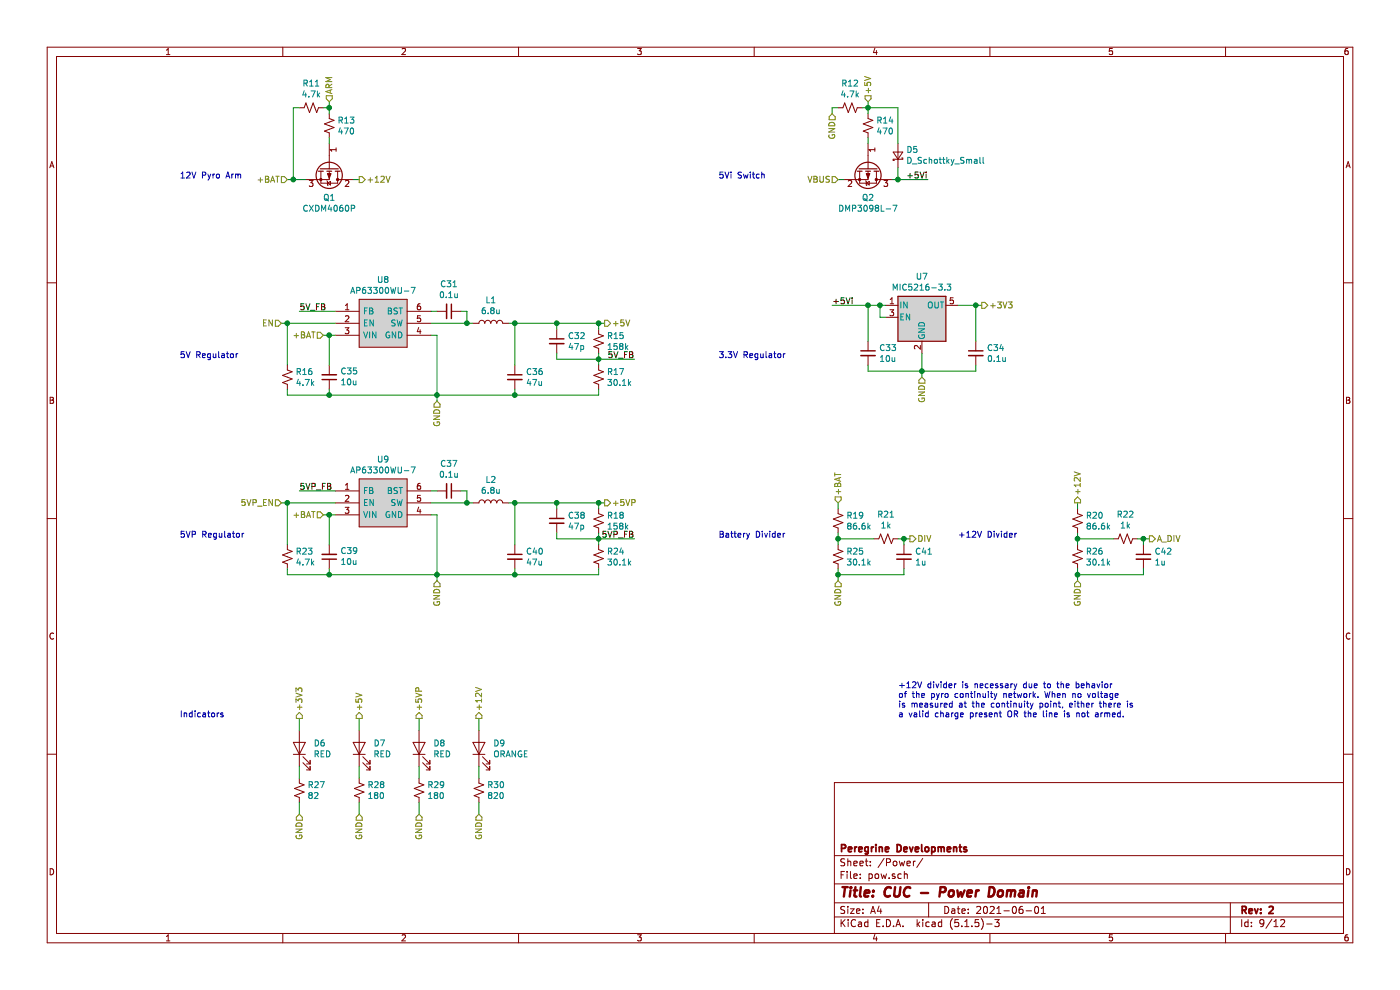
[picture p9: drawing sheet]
EESchema Schematic File Version 4
EELAYER 30 0
EELAYER END
$Descr A4 11693 8268
encoding utf-8
Sheet 9 12
Title "CUC - Power Domain"
Date "2021-06-01"
Rev "2"
Comp "Peregrine Developments"
Comment1 ""
Comment2 ""
Comment3 ""
Comment4 ""
$EndDescr
Text HLabel 2400 1500 0    50   Input ~ 0
+BAT
Text HLabel 2750 850  1    50   Input ~ 0
ARM
Text HLabel 7000 1500 0    50   Input ~ 0
VBUS
Text HLabel 3000 1500 2    50   Output ~ 0
+12V
Text HLabel 5050 2700 2    50   Output ~ 0
+5V
Text HLabel 5050 4200 2    50   Output ~ 0
+5VP
Text HLabel 8200 2550 2    50   Output ~ 0
+3V3
Text HLabel 2350 4200 0    50   Input ~ 0
5VP_EN
Wire Wire Line
	2400 1500 2450 1500
Wire Wire Line
	2950 1500 3000 1500
$Comp
L SamacSys_Parts:AP63300WU-7 U8
U 1 1
P 3000 2700
F 0 "U8" H 3200 3065 50  0000 C CNN
F 1 "AP63300WU-7" H 3200 2974 50  0000 C CNN
F 2 "SamacSys_Parts:SOT95P280X90-6N" H 3450 2900 50  0001 L CNN
F 3 "https://www.diodes.com/assets/Datasheets/AP63300-AP63301.pdf" H 3450 2800 50  0001 L CNN
F 4 "DCDC CONV HV BUCK TSOT26" H 3450 2700 50  0001 L CNN "Description"
F 5 "0.9" H 3450 2600 50  0001 L CNN "Height"
F 6 "621-AP63300WU-7" H 3450 2500 50  0001 L CNN "Mouser Part Number"
F 7 "https://www.mouser.com/Search/Refine.aspx?Keyword=621-AP63300WU-7" H 3450 2400 50  0001 L CNN "Mouser Price/Stock"
F 8 "Diodes Inc." H 3850 2200 50  0001 L CNN "Manufacturer_Name"
F 9 "AP63300WU-7" H 3850 2100 50  0001 L CNN "Manufacturer_Part_Number"
	1    3000 2700
	1    0    0    -1  
$EndComp
Text HLabel 2700 2800 0    50   Input ~ 0
+BAT
Wire Wire Line
	2700 2800 2750 2800
Text Label 2500 2600 0    50   ~ 0
5V_FB
Wire Wire Line
	2800 2600 2500 2600
$Comp
L Device:L L1
U 1 1
P 4100 2700
F 0 "L1" V 4290 2700 50  0000 C CNN
F 1 "6.8u" V 4199 2700 50  0000 C CNN
F 2 "Inductor_SMD:L_Bourns_SRP7028A_7.3x6.6mm" H 4100 2700 50  0001 C CNN
F 3 "~" H 4100 2700 50  0001 C CNN
	1    4100 2700
	0    -1   -1   0   
$EndComp
$Comp
L Device:C_Small C31
U 1 1
P 3750 2600
F 0 "C31" V 3521 2600 50  0000 C CNN
F 1 "0.1u" V 3612 2600 50  0000 C CNN
F 2 "Capacitor_SMD:C_0603_1608Metric" H 3750 2600 50  0001 C CNN
F 3 "~" H 3750 2600 50  0001 C CNN
	1    3750 2600
	0    1    1    0   
$EndComp
Wire Wire Line
	3950 2700 3900 2700
Wire Wire Line
	3600 2600 3650 2600
Wire Wire Line
	3900 2600 3900 2700
Connection ~ 3900 2700
Wire Wire Line
	3900 2700 3600 2700
Wire Wire Line
	3900 2600 3850 2600
$Comp
L Device:C_Small C35
U 1 1
P 2750 3150
F 0 "C35" H 2658 3104 50  0000 R CNN
F 1 "10u" H 2658 3195 50  0000 R CNN
F 2 "Capacitor_SMD:C_0603_1608Metric" H 2750 3150 50  0001 C CNN
F 3 "~" H 2750 3150 50  0001 C CNN
	1    2750 3150
	-1   0    0    1   
$EndComp
$Comp
L Device:C_Small C36
U 1 1
P 4300 3150
F 0 "C36" H 4392 3196 50  0000 L CNN
F 1 "47u" H 4392 3105 50  0000 L CNN
F 2 "Capacitor_SMD:C_0805_2012Metric" H 4300 3150 50  0001 C CNN
F 3 "~" H 4300 3150 50  0001 C CNN
	1    4300 3150
	1    0    0    -1  
$EndComp
$Comp
L Device:C_Small C32
U 1 1
P 4650 2850
F 0 "C32" H 4742 2896 50  0000 L CNN
F 1 "47p" H 4742 2805 50  0000 L CNN
F 2 "Capacitor_SMD:C_0603_1608Metric" H 4650 2850 50  0001 C CNN
F 3 "~" H 4650 2850 50  0001 C CNN
	1    4650 2850
	1    0    0    -1  
$EndComp
$Comp
L Device:R_Small_US R15
U 1 1
P 5000 2850
F 0 "R15" H 5068 2896 50  0000 L CNN
F 1 "158k" H 5068 2805 50  0000 L CNN
F 2 "Resistor_SMD:R_0603_1608Metric" H 5000 2850 50  0001 C CNN
F 3 "~" H 5000 2850 50  0001 C CNN
	1    5000 2850
	1    0    0    -1  
$EndComp
$Comp
L Device:R_Small_US R17
U 1 1
P 5000 3150
F 0 "R17" H 5068 3196 50  0000 L CNN
F 1 "30.1k" H 5068 3105 50  0000 L CNN
F 2 "Resistor_SMD:R_0603_1608Metric" H 5000 3150 50  0001 C CNN
F 3 "~" H 5000 3150 50  0001 C CNN
	1    5000 3150
	1    0    0    -1  
$EndComp
Wire Wire Line
	4250 2700 4300 2700
Wire Wire Line
	4300 2700 4300 3050
Wire Wire Line
	4300 2700 4650 2700
Wire Wire Line
	4650 2700 4650 2750
Connection ~ 4300 2700
Wire Wire Line
	4650 2700 5000 2700
Wire Wire Line
	5000 2700 5000 2750
Connection ~ 4650 2700
Wire Wire Line
	4650 2950 4650 3000
Wire Wire Line
	4650 3000 5000 3000
Wire Wire Line
	5000 3000 5000 2950
Wire Wire Line
	5000 3000 5000 3050
Connection ~ 5000 3000
Wire Wire Line
	5000 3250 5000 3300
Wire Wire Line
	5000 3300 4300 3300
Wire Wire Line
	2750 2800 2750 3050
Connection ~ 2750 2800
Wire Wire Line
	2750 2800 2800 2800
Wire Wire Line
	3600 2800 3650 2800
Wire Wire Line
	3650 2800 3650 3300
Connection ~ 3650 3300
Wire Wire Line
	4300 3250 4300 3300
Connection ~ 4300 3300
Wire Wire Line
	4300 3300 3650 3300
Text HLabel 3650 3350 3    50   Input ~ 0
GND
Wire Wire Line
	3650 3300 3650 3350
Text Label 5300 3000 2    50   ~ 0
5V_FB
Wire Wire Line
	5000 3000 5300 3000
Wire Wire Line
	5000 2700 5050 2700
Connection ~ 5000 2700
$Comp
L SamacSys_Parts:AP63300WU-7 U9
U 1 1
P 3000 4200
F 0 "U9" H 3200 4565 50  0000 C CNN
F 1 "AP63300WU-7" H 3200 4474 50  0000 C CNN
F 2 "SamacSys_Parts:SOT95P280X90-6N" H 3450 4400 50  0001 L CNN
F 3 "https://www.diodes.com/assets/Datasheets/AP63300-AP63301.pdf" H 3450 4300 50  0001 L CNN
F 4 "DCDC CONV HV BUCK TSOT26" H 3450 4200 50  0001 L CNN "Description"
F 5 "0.9" H 3450 4100 50  0001 L CNN "Height"
F 6 "621-AP63300WU-7" H 3450 4000 50  0001 L CNN "Mouser Part Number"
F 7 "https://www.mouser.com/Search/Refine.aspx?Keyword=621-AP63300WU-7" H 3450 3900 50  0001 L CNN "Mouser Price/Stock"
F 8 "Diodes Inc." H 3850 3700 50  0001 L CNN "Manufacturer_Name"
F 9 "AP63300WU-7" H 3850 3600 50  0001 L CNN "Manufacturer_Part_Number"
	1    3000 4200
	1    0    0    -1  
$EndComp
Text HLabel 2700 4300 0    50   Input ~ 0
+BAT
Wire Wire Line
	2700 4300 2750 4300
Wire Wire Line
	2350 4200 2400 4200
Text Label 2500 4100 0    50   ~ 0
5VP_FB
Wire Wire Line
	2800 4100 2500 4100
$Comp
L Device:L L2
U 1 1
P 4100 4200
F 0 "L2" V 4290 4200 50  0000 C CNN
F 1 "6.8u" V 4199 4200 50  0000 C CNN
F 2 "Inductor_SMD:L_Bourns_SRP7028A_7.3x6.6mm" H 4100 4200 50  0001 C CNN
F 3 "~" H 4100 4200 50  0001 C CNN
	1    4100 4200
	0    -1   -1   0   
$EndComp
$Comp
L Device:C_Small C37
U 1 1
P 3750 4100
F 0 "C37" V 3521 4100 50  0000 C CNN
F 1 "0.1u" V 3612 4100 50  0000 C CNN
F 2 "Capacitor_SMD:C_0603_1608Metric" H 3750 4100 50  0001 C CNN
F 3 "~" H 3750 4100 50  0001 C CNN
	1    3750 4100
	0    1    1    0   
$EndComp
Wire Wire Line
	3950 4200 3900 4200
Wire Wire Line
	3600 4100 3650 4100
Wire Wire Line
	3900 4100 3900 4200
Connection ~ 3900 4200
Wire Wire Line
	3900 4200 3600 4200
Wire Wire Line
	3900 4100 3850 4100
$Comp
L Device:C_Small C39
U 1 1
P 2750 4650
F 0 "C39" H 2658 4604 50  0000 R CNN
F 1 "10u" H 2658 4695 50  0000 R CNN
F 2 "Capacitor_SMD:C_0603_1608Metric" H 2750 4650 50  0001 C CNN
F 3 "~" H 2750 4650 50  0001 C CNN
	1    2750 4650
	-1   0    0    1   
$EndComp
$Comp
L Device:C_Small C40
U 1 1
P 4300 4650
F 0 "C40" H 4392 4696 50  0000 L CNN
F 1 "47u" H 4392 4605 50  0000 L CNN
F 2 "Capacitor_SMD:C_0805_2012Metric" H 4300 4650 50  0001 C CNN
F 3 "~" H 4300 4650 50  0001 C CNN
	1    4300 4650
	1    0    0    -1  
$EndComp
$Comp
L Device:C_Small C38
U 1 1
P 4650 4350
F 0 "C38" H 4742 4396 50  0000 L CNN
F 1 "47p" H 4742 4305 50  0000 L CNN
F 2 "Capacitor_SMD:C_0603_1608Metric" H 4650 4350 50  0001 C CNN
F 3 "~" H 4650 4350 50  0001 C CNN
	1    4650 4350
	1    0    0    -1  
$EndComp
$Comp
L Device:R_Small_US R18
U 1 1
P 5000 4350
F 0 "R18" H 5068 4396 50  0000 L CNN
F 1 "158k" H 5068 4305 50  0000 L CNN
F 2 "Resistor_SMD:R_0603_1608Metric" H 5000 4350 50  0001 C CNN
F 3 "~" H 5000 4350 50  0001 C CNN
	1    5000 4350
	1    0    0    -1  
$EndComp
$Comp
L Device:R_Small_US R24
U 1 1
P 5000 4650
F 0 "R24" H 5068 4696 50  0000 L CNN
F 1 "30.1k" H 5068 4605 50  0000 L CNN
F 2 "Resistor_SMD:R_0603_1608Metric" H 5000 4650 50  0001 C CNN
F 3 "~" H 5000 4650 50  0001 C CNN
	1    5000 4650
	1    0    0    -1  
$EndComp
Wire Wire Line
	4250 4200 4300 4200
Wire Wire Line
	4300 4200 4300 4550
Wire Wire Line
	4300 4200 4650 4200
Wire Wire Line
	4650 4200 4650 4250
Connection ~ 4300 4200
Wire Wire Line
	4650 4200 5000 4200
Wire Wire Line
	5000 4200 5000 4250
Connection ~ 4650 4200
Wire Wire Line
	4650 4450 4650 4500
Wire Wire Line
	4650 4500 5000 4500
Wire Wire Line
	5000 4500 5000 4450
Wire Wire Line
	5000 4500 5000 4550
Connection ~ 5000 4500
Wire Wire Line
	5000 4750 5000 4800
Wire Wire Line
	5000 4800 4300 4800
Wire Wire Line
	2750 4300 2750 4550
Connection ~ 2750 4300
Wire Wire Line
	2750 4300 2800 4300
Wire Wire Line
	3600 4300 3650 4300
Wire Wire Line
	3650 4300 3650 4800
Connection ~ 3650 4800
Wire Wire Line
	4300 4750 4300 4800
Connection ~ 4300 4800
Wire Wire Line
	4300 4800 3650 4800
Text HLabel 3650 4850 3    50   Input ~ 0
GND
Wire Wire Line
	3650 4800 3650 4850
Text Label 5300 4500 2    50   ~ 0
5VP_FB
Wire Wire Line
	5000 4500 5300 4500
Wire Wire Line
	5000 4200 5050 4200
Connection ~ 5000 4200
$Comp
L Device:R_Small_US R23
U 1 1
P 2400 4650
F 0 "R23" H 2468 4696 50  0000 L CNN
F 1 "4.7k" H 2468 4605 50  0000 L CNN
F 2 "Resistor_SMD:R_0603_1608Metric" H 2400 4650 50  0001 C CNN
F 3 "~" H 2400 4650 50  0001 C CNN
	1    2400 4650
	1    0    0    -1  
$EndComp
Wire Wire Line
	2400 4200 2400 4550
Connection ~ 2400 4200
Wire Wire Line
	2400 4200 2800 4200
Wire Wire Line
	2400 4750 2400 4800
Wire Wire Line
	2400 4800 2750 4800
Connection ~ 2750 4800
Text HLabel 2350 2700 0    50   Input ~ 0
EN
Wire Wire Line
	2350 2700 2400 2700
$Comp
L Device:R_Small_US R16
U 1 1
P 2400 3150
F 0 "R16" H 2468 3196 50  0000 L CNN
F 1 "4.7k" H 2468 3105 50  0000 L CNN
F 2 "Resistor_SMD:R_0603_1608Metric" H 2400 3150 50  0001 C CNN
F 3 "~" H 2400 3150 50  0001 C CNN
	1    2400 3150
	1    0    0    -1  
$EndComp
Wire Wire Line
	2400 2700 2400 3050
Connection ~ 2400 2700
Wire Wire Line
	2400 2700 2800 2700
Wire Wire Line
	2400 3250 2400 3300
Wire Wire Line
	2400 3300 2750 3300
Text Notes 1500 3000 0    50   ~ 0
5V Regulator
Text Notes 1500 4500 0    50   ~ 0
5VP Regulator
Text Notes 1500 1500 0    50   ~ 0
12V Pyro Arm
Connection ~ 2750 3300
Text Notes 6000 3000 0    50   ~ 0
3.3V Regulator
Text Notes 6000 4500 0    50   ~ 0
Battery Divider
Text Notes 6000 1500 0    50   ~ 0
5Vi Switch
$Comp
L Device:D_Schottky_Small D5
U 1 1
P 7500 1300
F 0 "D5" V 7546 1232 50  0000 R CNN
F 1 "D_Schottky_Small" V 7455 1232 50  0000 R CNN
F 2 "Diode_SMD:D_SOD-323" V 7500 1300 50  0001 C CNN
F 3 "~" V 7500 1300 50  0001 C CNN
	1    7500 1300
	0    -1   -1   0   
$EndComp
Wire Wire Line
	7000 1500 7050 1500
Wire Wire Line
	7500 1400 7500 1500
Wire Wire Line
	7500 1500 7450 1500
Text Label 7750 1500 2    50   ~ 0
+5Vi
Wire Wire Line
	7750 1500 7500 1500
Connection ~ 7500 1500
$Comp
L Regulator_Linear:TLV75533PDBV U7
U 1 1
P 7700 2650
F 0 "U7" H 7700 2992 50  0000 C CNN
F 1 "‎MIC5216-3.3" H 7700 2901 50  0000 C CNN
F 2 "Package_TO_SOT_SMD:SOT-23-5" H 7700 2975 50  0001 C CIN
F 3 "http://www.ti.com/lit/ds/symlink/tlv755p.pdf" H 7700 2700 50  0001 C CNN
	1    7700 2650
	1    0    0    -1  
$EndComp
Text Label 6950 2550 0    50   ~ 0
+5Vi
Wire Wire Line
	6950 2550 7250 2550
$Comp
L Device:C_Small C33
U 1 1
P 7250 2950
F 0 "C33" H 7342 2996 50  0000 L CNN
F 1 "10u" H 7342 2905 50  0000 L CNN
F 2 "Capacitor_SMD:C_0603_1608Metric" H 7250 2950 50  0001 C CNN
F 3 "~" H 7250 2950 50  0001 C CNN
	1    7250 2950
	1    0    0    -1  
$EndComp
$Comp
L Device:C_Small C34
U 1 1
P 8150 2950
F 0 "C34" H 8242 2996 50  0000 L CNN
F 1 "0.1u" H 8242 2905 50  0000 L CNN
F 2 "Capacitor_SMD:C_0603_1608Metric" H 8150 2950 50  0001 C CNN
F 3 "~" H 8150 2950 50  0001 C CNN
	1    8150 2950
	1    0    0    -1  
$EndComp
Wire Wire Line
	7250 2550 7250 2850
Connection ~ 7250 2550
Wire Wire Line
	7250 2550 7350 2550
Wire Wire Line
	7350 2550 7350 2650
Wire Wire Line
	7350 2650 7400 2650
Connection ~ 7350 2550
Wire Wire Line
	7350 2550 7400 2550
Wire Wire Line
	8200 2550 8150 2550
Wire Wire Line
	8150 2550 8150 2850
Connection ~ 8150 2550
Wire Wire Line
	8150 2550 8000 2550
Wire Wire Line
	8150 3050 8150 3100
Wire Wire Line
	8150 3100 7700 3100
Wire Wire Line
	7250 3100 7250 3050
Wire Wire Line
	7700 2950 7700 3100
Connection ~ 7700 3100
Wire Wire Line
	7700 3100 7250 3100
Text HLabel 7700 3150 3    50   Input ~ 0
GND
Wire Wire Line
	7700 3100 7700 3150
$Comp
L Device:R_Small_US R19
U 1 1
P 7000 4350
F 0 "R19" H 7068 4396 50  0000 L CNN
F 1 "86.6k" H 7068 4305 50  0000 L CNN
F 2 "Resistor_SMD:R_0603_1608Metric" H 7000 4350 50  0001 C CNN
F 3 "~" H 7000 4350 50  0001 C CNN
	1    7000 4350
	1    0    0    -1  
$EndComp
$Comp
L Device:R_Small_US R25
U 1 1
P 7000 4650
F 0 "R25" H 7068 4696 50  0000 L CNN
F 1 "30.1k" H 7068 4605 50  0000 L CNN
F 2 "Resistor_SMD:R_0603_1608Metric" H 7000 4650 50  0001 C CNN
F 3 "~" H 7000 4650 50  0001 C CNN
	1    7000 4650
	1    0    0    -1  
$EndComp
Wire Wire Line
	7000 4500 7000 4450
Wire Wire Line
	7000 4500 7000 4550
Connection ~ 7000 4500
Text HLabel 7600 4500 2    50   Output ~ 0
DIV
$Comp
L Device:R_Small_US R21
U 1 1
P 7400 4500
F 0 "R21" V 7195 4500 50  0000 C CNN
F 1 "1k" V 7286 4500 50  0000 C CNN
F 2 "Resistor_SMD:R_0603_1608Metric" H 7400 4500 50  0001 C CNN
F 3 "~" H 7400 4500 50  0001 C CNN
	1    7400 4500
	0    1    1    0   
$EndComp
Wire Wire Line
	7000 4500 7300 4500
Wire Wire Line
	7500 4500 7550 4500
Text HLabel 7000 4850 3    50   Input ~ 0
GND
Text HLabel 7000 4200 1    50   Input ~ 0
+BAT
Wire Wire Line
	7000 4200 7000 4250
Wire Wire Line
	2750 4750 2750 4800
Wire Wire Line
	2750 4800 3650 4800
Wire Wire Line
	2750 3250 2750 3300
Wire Wire Line
	2750 3300 3650 3300
$Comp
L Device:Q_PMOS_GDS Q1
U 1 1
P 2750 1400
F 0 "Q1" V 2999 1400 50  0000 C CNN
F 1 "CXDM4060P" V 3090 1400 50  0000 C CNN
F 2 "Package_TO_SOT_SMD:SOT-89-3" H 2950 1500 50  0001 C CNN
F 3 "~" H 2750 1400 50  0001 C CNN
	1    2750 1400
	0    1    1    0   
$EndComp
Connection ~ 2450 1500
Wire Wire Line
	2450 1500 2550 1500
Text Notes 1500 6000 0    50   ~ 0
Indicators
$Comp
L Device:LED D6
U 1 1
P 2500 6250
F 0 "D6" V 2539 6132 50  0000 R CNN
F 1 "RED" V 2448 6132 50  0000 R CNN
F 2 "LED_SMD:LED_0603_1608Metric" H 2500 6250 50  0001 C CNN
F 3 "~" H 2500 6250 50  0001 C CNN
	1    2500 6250
	0    -1   -1   0   
$EndComp
Text HLabel 2500 6000 1    50   Output ~ 0
+3V3
Wire Wire Line
	2500 6000 2500 6100
Text HLabel 2500 6800 3    50   Input ~ 0
GND
Wire Wire Line
	2500 6700 2500 6800
$Comp
L Device:R_Small_US R27
U 1 1
P 2500 6600
F 0 "R27" H 2568 6646 50  0000 L CNN
F 1 "82" H 2568 6555 50  0000 L CNN
F 2 "Resistor_SMD:R_0603_1608Metric" H 2500 6600 50  0001 C CNN
F 3 "~" H 2500 6600 50  0001 C CNN
	1    2500 6600
	1    0    0    -1  
$EndComp
Wire Wire Line
	2500 6500 2500 6400
$Comp
L Device:LED D7
U 1 1
P 3000 6250
F 0 "D7" V 3039 6132 50  0000 R CNN
F 1 "RED" V 2948 6132 50  0000 R CNN
F 2 "LED_SMD:LED_0603_1608Metric" H 3000 6250 50  0001 C CNN
F 3 "~" H 3000 6250 50  0001 C CNN
	1    3000 6250
	0    -1   -1   0   
$EndComp
Wire Wire Line
	3000 6000 3000 6100
Text HLabel 3000 6800 3    50   Input ~ 0
GND
Wire Wire Line
	3000 6700 3000 6800
$Comp
L Device:R_Small_US R28
U 1 1
P 3000 6600
F 0 "R28" H 3068 6646 50  0000 L CNN
F 1 "180" H 3068 6555 50  0000 L CNN
F 2 "Resistor_SMD:R_0603_1608Metric" H 3000 6600 50  0001 C CNN
F 3 "~" H 3000 6600 50  0001 C CNN
	1    3000 6600
	1    0    0    -1  
$EndComp
Wire Wire Line
	3000 6500 3000 6400
Text HLabel 3000 6000 1    50   Output ~ 0
+5V
$Comp
L Device:LED D8
U 1 1
P 3500 6250
F 0 "D8" V 3539 6132 50  0000 R CNN
F 1 "RED" V 3448 6132 50  0000 R CNN
F 2 "LED_SMD:LED_0603_1608Metric" H 3500 6250 50  0001 C CNN
F 3 "~" H 3500 6250 50  0001 C CNN
	1    3500 6250
	0    -1   -1   0   
$EndComp
Wire Wire Line
	3500 6000 3500 6100
Text HLabel 3500 6800 3    50   Input ~ 0
GND
Wire Wire Line
	3500 6700 3500 6800
$Comp
L Device:R_Small_US R29
U 1 1
P 3500 6600
F 0 "R29" H 3568 6646 50  0000 L CNN
F 1 "180" H 3568 6555 50  0000 L CNN
F 2 "Resistor_SMD:R_0603_1608Metric" H 3500 6600 50  0001 C CNN
F 3 "~" H 3500 6600 50  0001 C CNN
	1    3500 6600
	1    0    0    -1  
$EndComp
Wire Wire Line
	3500 6500 3500 6400
Text HLabel 3500 6000 1    50   Output ~ 0
+5VP
Text Notes 8000 4500 0    50   ~ 0
+12V Divider
$Comp
L Device:R_Small_US R20
U 1 1
P 9000 4350
F 0 "R20" H 9068 4396 50  0000 L CNN
F 1 "86.6k" H 9068 4305 50  0000 L CNN
F 2 "Resistor_SMD:R_0603_1608Metric" H 9000 4350 50  0001 C CNN
F 3 "~" H 9000 4350 50  0001 C CNN
	1    9000 4350
	1    0    0    -1  
$EndComp
$Comp
L Device:R_Small_US R26
U 1 1
P 9000 4650
F 0 "R26" H 9068 4696 50  0000 L CNN
F 1 "30.1k" H 9068 4605 50  0000 L CNN
F 2 "Resistor_SMD:R_0603_1608Metric" H 9000 4650 50  0001 C CNN
F 3 "~" H 9000 4650 50  0001 C CNN
	1    9000 4650
	1    0    0    -1  
$EndComp
Wire Wire Line
	9000 4500 9000 4450
Wire Wire Line
	9000 4500 9000 4550
Connection ~ 9000 4500
Text HLabel 9600 4500 2    50   Output ~ 0
A_DIV
$Comp
L Device:R_Small_US R22
U 1 1
P 9400 4500
F 0 "R22" V 9195 4500 50  0000 C CNN
F 1 "1k" V 9286 4500 50  0000 C CNN
F 2 "Resistor_SMD:R_0603_1608Metric" H 9400 4500 50  0001 C CNN
F 3 "~" H 9400 4500 50  0001 C CNN
	1    9400 4500
	0    1    1    0   
$EndComp
Wire Wire Line
	9000 4500 9300 4500
Wire Wire Line
	9500 4500 9550 4500
Text HLabel 9000 4850 3    50   Input ~ 0
GND
Wire Wire Line
	9000 4200 9000 4250
Text HLabel 9000 4200 1    50   Output ~ 0
+12V
$Comp
L Device:LED D9
U 1 1
P 4000 6250
F 0 "D9" V 4039 6132 50  0000 R CNN
F 1 "ORANGE" V 3948 6132 50  0000 R CNN
F 2 "LED_SMD:LED_0603_1608Metric" H 4000 6250 50  0001 C CNN
F 3 "~" H 4000 6250 50  0001 C CNN
	1    4000 6250
	0    -1   -1   0   
$EndComp
Wire Wire Line
	4000 6000 4000 6100
Text HLabel 4000 6800 3    50   Input ~ 0
GND
Wire Wire Line
	4000 6700 4000 6800
$Comp
L Device:R_Small_US R30
U 1 1
P 4000 6600
F 0 "R30" H 4068 6646 50  0000 L CNN
F 1 "820" H 4068 6555 50  0000 L CNN
F 2 "Resistor_SMD:R_0603_1608Metric" H 4000 6600 50  0001 C CNN
F 3 "~" H 4000 6600 50  0001 C CNN
	1    4000 6600
	1    0    0    -1  
$EndComp
Wire Wire Line
	4000 6500 4000 6400
Text HLabel 4000 6000 1    50   Output ~ 0
+12V
$Comp
L Device:C_Small C41
U 1 1
P 7550 4650
F 0 "C41" H 7642 4696 50  0000 L CNN
F 1 "1u" H 7642 4605 50  0000 L CNN
F 2 "Capacitor_SMD:C_0603_1608Metric" H 7550 4650 50  0001 C CNN
F 3 "~" H 7550 4650 50  0001 C CNN
	1    7550 4650
	1    0    0    -1  
$EndComp
Wire Wire Line
	7550 4500 7550 4550
Wire Wire Line
	7550 4800 7550 4750
Wire Wire Line
	9550 4800 9550 4750
Wire Wire Line
	9550 4550 9550 4500
$Comp
L Device:C_Small C42
U 1 1
P 9550 4650
F 0 "C42" H 9642 4696 50  0000 L CNN
F 1 "1u" H 9642 4605 50  0000 L CNN
F 2 "Capacitor_SMD:C_0603_1608Metric" H 9550 4650 50  0001 C CNN
F 3 "~" H 9550 4650 50  0001 C CNN
	1    9550 4650
	1    0    0    -1  
$EndComp
Wire Wire Line
	9000 4750 9000 4800
Wire Wire Line
	7000 4750 7000 4800
Connection ~ 7550 4500
Wire Wire Line
	7550 4500 7600 4500
Connection ~ 9550 4500
Wire Wire Line
	9550 4500 9600 4500
Wire Wire Line
	9550 4800 9000 4800
Connection ~ 9000 4800
Wire Wire Line
	9000 4800 9000 4850
Wire Wire Line
	7550 4800 7000 4800
Connection ~ 7000 4800
Wire Wire Line
	7000 4800 7000 4850
Text Notes 7500 6000 0    50   ~ 0
+12V divider is necessary due to the behavior\nof the pyro continuity network. When no voltage\nis measured at the continuity point, either there is\na valid charge present OR the line is not armed.
Wire Wire Line
	2750 1200 2750 1150
$Comp
L Device:R_Small_US R13
U 1 1
P 2750 1050
F 0 "R13" H 2818 1096 50  0000 L CNN
F 1 "470" H 2818 1005 50  0000 L CNN
F 2 "Resistor_SMD:R_0603_1608Metric" H 2750 1050 50  0001 C CNN
F 3 "~" H 2750 1050 50  0001 C CNN
	1    2750 1050
	1    0    0    -1  
$EndComp
Text HLabel 7250 850  1    50   Input ~ 0
+5V
Wire Wire Line
	7500 900  7500 1200
Wire Wire Line
	7250 900  7250 850 
Connection ~ 7250 900 
Wire Wire Line
	7250 900  7500 900 
Wire Wire Line
	7250 950  7250 900 
$Comp
L Device:R_Small_US R14
U 1 1
P 7250 1050
F 0 "R14" H 7318 1096 50  0000 L CNN
F 1 "470" H 7318 1005 50  0000 L CNN
F 2 "Resistor_SMD:R_0603_1608Metric" H 7250 1050 50  0001 C CNN
F 3 "~" H 7250 1050 50  0001 C CNN
	1    7250 1050
	1    0    0    -1  
$EndComp
Text HLabel 6950 950  3    50   Input ~ 0
GND
Wire Wire Line
	6950 900  6950 950 
Wire Wire Line
	7000 900  6950 900 
Wire Wire Line
	2450 1500 2450 900 
Wire Wire Line
	2750 950  2750 900 
$Comp
L Device:R_Small_US R11
U 1 1
P 2600 900
F 0 "R11" V 2395 900 50  0000 C CNN
F 1 "4.7k" V 2486 900 50  0000 C CNN
F 2 "Resistor_SMD:R_0603_1608Metric" H 2600 900 50  0001 C CNN
F 3 "~" H 2600 900 50  0001 C CNN
	1    2600 900 
	0    1    1    0   
$EndComp
Wire Wire Line
	2750 900  2700 900 
Wire Wire Line
	2500 900  2450 900 
$Comp
L Device:R_Small_US R12
U 1 1
P 7100 900
F 0 "R12" V 6895 900 50  0000 C CNN
F 1 "4.7k" V 6986 900 50  0000 C CNN
F 2 "Resistor_SMD:R_0603_1608Metric" H 7100 900 50  0001 C CNN
F 3 "~" H 7100 900 50  0001 C CNN
	1    7100 900 
	0    1    1    0   
$EndComp
Wire Wire Line
	7250 900  7200 900 
$Comp
L Device:Q_PMOS_GSD Q2
U 1 1
P 7250 1400
F 0 "Q2" V 7499 1400 50  0000 C CNN
F 1 "DMP3098L-7" V 7590 1400 50  0000 C CNN
F 2 "Package_TO_SOT_SMD:SOT-23" H 7450 1500 50  0001 C CNN
F 3 "~" H 7250 1400 50  0001 C CNN
	1    7250 1400
	0    1    1    0   
$EndComp
Wire Wire Line
	7250 1150 7250 1200
Connection ~ 2750 900 
Wire Wire Line
	2750 900  2750 850 
$EndSCHEMATC
